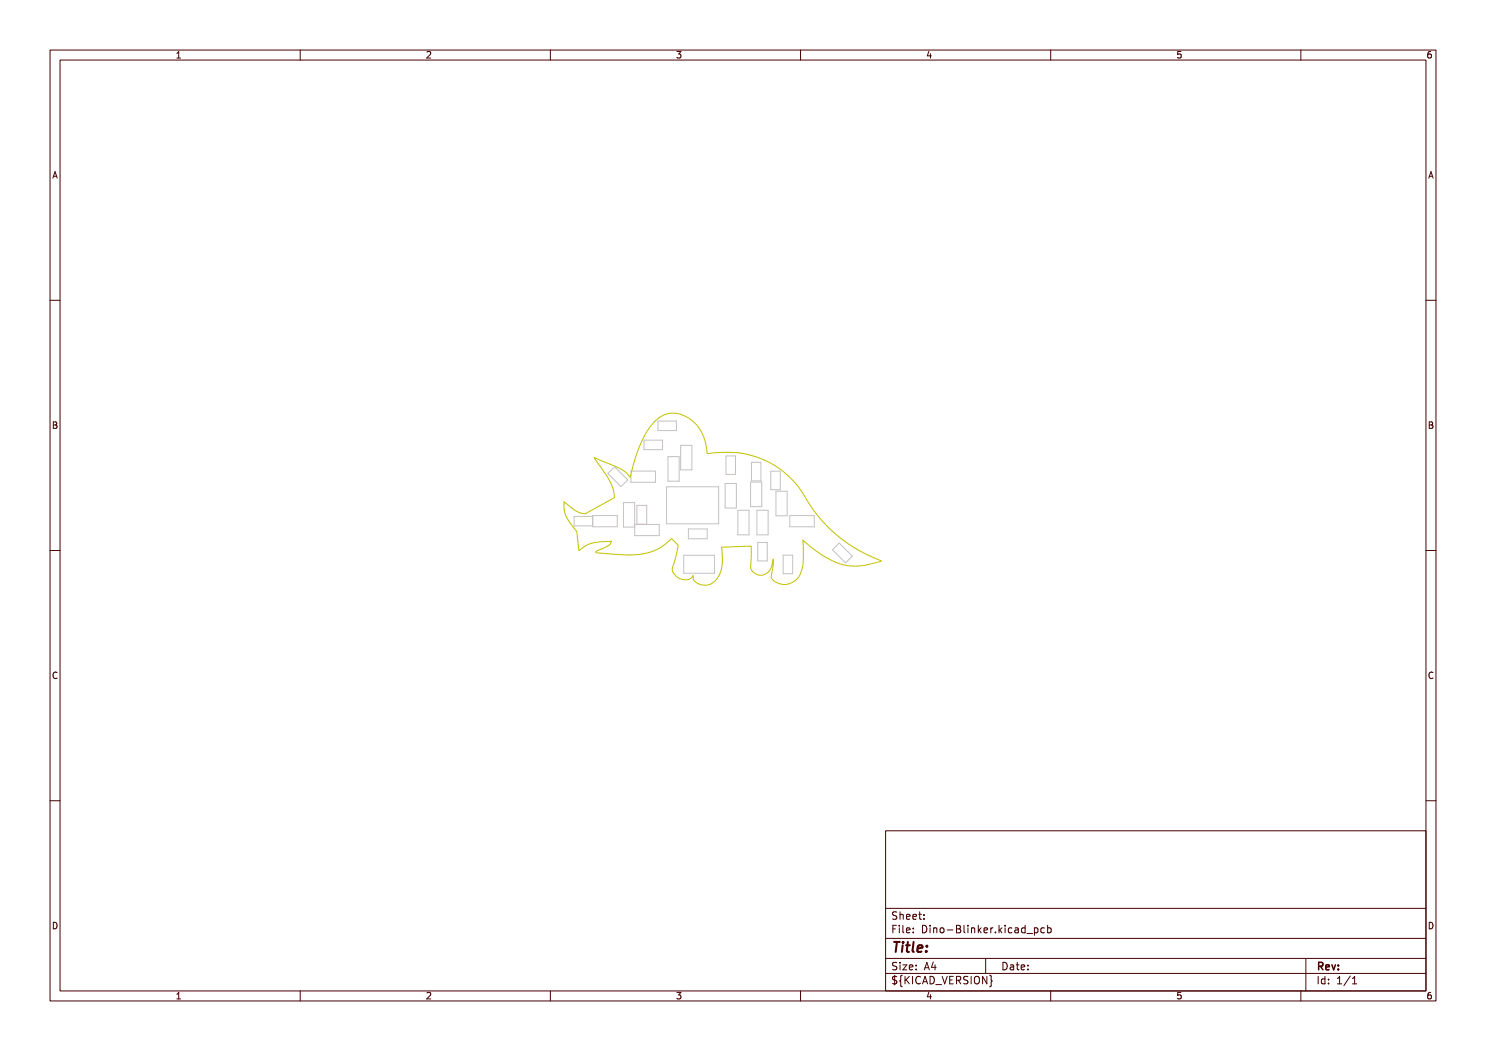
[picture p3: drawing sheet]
<svg xmlns="http://www.w3.org/2000/svg" width="297mm" height="210mm" viewBox="0 0 297 210" stroke-linecap="round" stroke-linejoin="round" font-family="sans-serif">
<g fill="none" stroke="#c2c2c2" stroke-width=".2">
<path d="M121.5 94.6l1.3-1.3 2.6 2.6-1.3 1.3zM126.1 94.1h4.9v2.3h-4.9zM128.7 88h3.7v1.8h-3.7zM131.5 84.1h3.7v1.9h-3.7zM133.2 97.3h10.4v7.4h-10.4zM133.5 91.2h2.2v4.9h-2.2zM136 89h2.3v4.9h-2.3zM144.9 96.6h2.3v4.9h-2.3zM145.1 91.1h1.9v3.7h-1.9zM150 96.3h2.2v4.9h-2.2zM150.2 92.4h1.9v3.7h-1.9zM154 94.2h1.9v3.7h-1.9z"/>
<path d="M155.1 98.2h2.2v4.9h-2.2zM114.7 103.2h3.7v1.9h-3.7zM118.5 103h4.9v2.3h-4.9zM126.9 104.8h4.9v2.2h-4.9l-.1-6.6h-2.2v4.9h2.2M127.3 101h2v3.8h-2zM136.7 111h6.1v3.5h-6.1zM137.6 105.7h3.7v2h-3.7zM147.5 102h2.2v4.9h-2.2zM151.3 102h2.2v4.9h-2.2zM151.5 108.4h1.8v3.7h-1.8zM156.5 110.9h1.9v3.7h-1.9zM157.9 103h4.9v2.3h-4.9z"/>
<path d="M167.7 108.5l2.6 2.6-1.3 1.4-2.6-2.6z"/>
</g>
<path d="M118.8 91.4l4.1 1.7a6.2 6.2 0 0 1 3 2.2l.1-.2a30.3 30.3 0 0 1 4-9.9 5.3 5.3 0 0 1 4.6-2.7 7.4 7.4 0 0 1 6.6 6.9l.1 1.1 .2 .1a18.5 18.5 0 0 1 18.4 7.1 31.2 31.2 0 0 0 10.9 11.8l2.2 1.2 3.2 1.4-2.6 .7a10.9 10.9 0 0 1-9.5-2l-3.6-2.9 .1 2.9a7.9 7.9 0 0 1-1 4.5 3.3 3.3 0 0 1-5.5 0l.1-.5a6.9 6.9 0 0 0 .3-3l-.2 1a2.18 2.18 0 0 1-1.9 2.1 2.18 2.18 0 0 1-2.4-1.5l.2-4.3-5.9 .2-.1 .2a7.9 7.9 0 0 1-1.1 6.4l-.3 .3a2.69 2.69 0 0 1-4.2-.6l-.1-.6-.3 .5-.5 .3h-1.3a2.15 2.15 0 0 1-1.9-2.6l.5-1.8 .6-2.4-1.4-1.4-.6 .6a11.2 11.2 0 0 1-8.7 2.7l-5.8-.5v-.2l.5-.3a4.7 4.7 0 0 0 2.3-1.2l.3-.5a10.9 10.9 0 0 0-5.3 .9l-1.2 .9-.4-3.8-1-1.2a6.1 6.1 0 0 1-1.6-4.7l.3 .2a6.9 6.9 0 0 0 4 2.2l5.8-3.3v-.5a10.7 10.7 0 0 0-2.6-5.4z" fill="none" stroke="#c2c200" stroke-width=".2"/>
<g fill="none" stroke="#480000" stroke-width=".2">
<path d="M10 10h277v190h-277zM12 12h273v186h-273zM35.3 11.6h.8M35.3 10.7l.4-.4v1.3M60 10v2M85.3 10.4l.5-.1 .3 .4-.8 .9h.8M110 10v2M135.3 10.3h.8l-.4 .5 .3 .1v.6l-.2 .1-.5-.1M160 10v2M185.7 10.2l-.4 1h.9M186 10.7v.9M210 10v2"/>
<path d="M236 10.3h-.6l-.1 .6 .2-.1 .5 .1 .1 .1-.1 .5-.2 .1-.5-.1M260 10v2M286 10.3l-.4 .1-.2 .2-.1 .7 .3 .3 .4-.1 .1-.5-.1-.1-.4-.1-.3 .2M10.6 35.6l.4-1.3 .4 1.3M10.7 35.2h.6M285.6 35.6l.4-1.3 .4 1.3M285.7 35.2h.6M10 60h2M285 60h2M10.7 84.3h.4l.2 .2-.2 .4 .2 .1 .1 .3-.2 .3h-.5zM10.7 84.9h.4M285.7 84.3h.4l.2 .2-.2 .4 .2 .1 .1 .3-.2 .3h-.5z"/>
<path d="M285.7 84.9h.4M10 110h2M285 110h2M11.4 134.4a.62 .62 0 0 0-.9 .5 .62 .62 0 0 0 .7 .7l.2-.1M286.4 134.4a.62 .62 0 0 0-.9 .5 .62 .62 0 0 0 .7 .7l.2-.1M10 160h2M285 160h2M177 166h108v32h-108zM10.7 184.3a.66 .66 0 0 1 .7 .6 .66 .66 0 0 1-.7 .7zM35.3 198.7l.4-.4v1.3M35.3 199.6h.8M60 198v2"/>
<path d="M85.3 198.4l.5-.1 .3 .4-.8 .9h.8M110 198v2M135.3 198.3h.8l-.4 .5 .3 .1v.6l-.2 .1-.5-.1M160 198v2M177 194.5h108M177 191.5h108M177 187.5h108M177 181.5h108M178.5 185.6h.5M178.8 194.9v1.9M179.2 184.9h-.7v1.5M179.2 192.4l-.5-.1-.2 .1v.5l.6 .3 .1 .3-.2 .3-.6-.1"/>
<path d="M179.2 195.2l-.5-.1-.2 .1v.5l.6 .3 .1 .3-.2 .3-.6-.1M179.2 182.3l-.5-.1-.2 .1v.5l.6 .3 .1 .3-.2 .3-.6-.1M179.7 184.9v.1M179.7 185.4v1M179.9 182.2v1.5M179.9 192.3v.1M179.9 192.8v1M179.9 182.8l.2-.1 .4 .1v.9M180.3 194.9l-.3 .2v.7l-.2 .2 .2 .2v.8l.3 .2M180.5 192.8h.7l-.7 1h.7M180.5 184.9v1.3l.2 .2M180.9 195.1v1.5"/>
<path d="M181.1 195.7l.6 .9M181.2 185.9l.7-.2-.1-.2-.4-.1-.2 .2v.7h.6M181.2 183.2l.7-.1-.1-.3-.4-.1-.2 .2v.7h.6M181.7 193.3l.8-.1-.1-.3-.4-.1-.3 .2 .1 .7h.6M181.7 195.1l-.8 .9M182.4 195.1v1.5M182.5 183.2l.7-.1-.1-.3-.4-.1-.2 .2v.7h.6M182.5 186.3v.1M182.5 185.5v.1M183.1 193.7v.1M183.1 192.9v.1M183.6 182.7h.6"/>
<path d="M183.8 182.2v1.3l.4 .2M184 195.2a.71 .71 0 0 0-1 .5 .71 .71 0 0 0 .7 .9l.3-.1M184.4 196.6l.5-1.5 .5 1.5M184.4 184.9a.76 .76 0 0 1 .9 .7 .76 .76 0 0 1-.9 .8zM184.5 196.2h.7M184.7 183.6v.1M184.7 182.8v.1M184.7 193.8l.5-1.5 .5 1.5M184.9 193.4h.7M185.7 198.2l-.4 1h.9M185.9 195.1a.76 .76 0 0 1 .9 .7 .76 .76 0 0 1-.9 .8zM185.9 184.9v.1"/>
<path d="M185.9 185.4v1M186 198.7v.9M186.5 192.2l-.3 1.1h.9M186.6 185.5l.2-.1 .4 .1v.9M186.6 185.4v1M186.9 192.8v1M187 196.7h1.2M188 185.5l.4-.1 .3 .3v.4l-.3 .3-.4-.1-.1-.2zM188.3 195.1l.5 1.5 .5-1.5M189.3 185.8h1.2M189.8 195.8h.5M190.5 195.1h-.7v1.5h.7"/>
<path d="M191.2 195.9l.7-.1 .1-.2v-.4l-.3-.1h-.5v1.5M191.2 184.9l.7 .1 .1 .3-.3 .3a.4 .4 0 0 1 .3 .4 .4 .4 0 0 1-.3 .4h-.5zM191.2 185.6h.5M191.5 195.9l.5 .7M192.7 184.9v1.3l.2 .2M193.5 195.2l-.6-.1-.2 .1v.5l.6 .3 .2 .3-.3 .3-.6-.1M193.5 184.9v.1M193.5 185.4v1M194.1 195.1v1.5M194.2 185.5l.2-.1 .3 .1 .1 .9M194.2 185.4v1M194.8 195.3a.5 .5 0 0 1 .6-.2 .5 .5 0 0 1 .3 .5v.5a.5 .5 0 0 1-.5 .5 .5 .5 0 0 1-.5-.5z"/>
<path d="M195.5 184.9v1.5M195.7 185.8l.4 .6M196.1 185.4l-.6 .6M196.7 185.9l.7-.2-.1-.2-.4-.1-.2 .2v.7h.6M197 191.5v3M197.2 195.1v1.5l-.8-1.5v1.5M197.8 194.9l.3 .2v.7l.2 .2-.2 .2v.8l-.3 .2M198 185.4v1M198.5 185.4l-.5 .3M199 186.3v.1M199.7 184.9v1.5M199.8 185.8l.4 .6"/>
<path d="M200.2 185.4l-.5 .6M200.5 192.3a.76 .76 0 0 1 .8 .7 .76 .76 0 0 1-.8 .8zM200.9 184.9v.1M200.9 185.4v1M202 192.9h.5l.1 .9M202.2 185.5l-.4-.1-.3 .3 .2 .6h.5M202.6 193.2h-.5l-.2 .2 .2 .4 .5-.1M202.9 185.5h.6v.9M203.1 192.8h.6M203.3 192.3v1.3l.4 .2M203.5 185.7l-.5 .1-.2 .2 .2 .4 .5-.1M204.1 193.3l.7-.1-.1-.3-.4-.1-.2 .2 .1 .7h.5"/>
<path d="M204.9 185.5l-.4-.1-.3 .3 .1 .6h.6M204.9 184.9v1.5M205.2 186.5h1.2M205.5 193.7v.1M205.5 192.9v.1M206.7 185.5l.5-.1 .3 .3-.2 .6h-.6M206.7 185.4v1.5M208.7 185.5l-.4-.1-.3 .3 .2 .6h.5M209.4 185.5l.4-.1 .3 .3-.1 .6h-.6M209.4 184.9v1.5M210 198v2M236 198.3h-.6l-.1 .6 .2-.1 .5 .1 .1 .1-.1 .5-.2 .1-.5-.1"/>
<path d="M260 198v2M261 191.5v6.5M263.5 195.1v1.5M264.8 195.7l-.4-.1-.3 .3 .1 .6h.6M264.8 195.1v1.5M265.5 196.5v.1M265.5 195.7v.1M267.3 196.6h.9M267.3 195.5l.4-.4v1.5M269.9 195l-1.3 2M270.3 196.6h.9M270.3 195.5l.4-.4v1.5"/>
<path d="M285.7 184.3a.66 .66 0 0 1 .7 .6 .66 .66 0 0 1-.7 .7zM286 198.3l-.4 .1-.2 .2-.1 .8 .3 .2 .4-.1 .1-.5-.1-.1-.4-.1-.3 .2"/>
</g>
<path d="M263.6 193.1l.7-.1 .1-.2-.1-.4-.2-.1h-.5v1.5M263.9 193.1l.5 .7M265 193.3l.7-.2-.1-.2-.4-.1-.2 .2 .1 .7h.5M266.2 192.8l.4 1 .3-1M267.5 193.6v.2M267.5 192.9v.1" fill="none" stroke="#480000" stroke-width=".3"/>
<path d="M178.7 188.2h1.1M179.3 188.2l-.3 2M180.4 188.9l-.1 1.3M180.5 188.2v.2M181.1 188.9h.7M181.5 188.2l-.3 1.7 .1 .2 .4 .1M182.6 188.2l-.2 1.7 .2 .3M183.4 189.5l1-.1-.1-.4h-.7l-.3 .9 .3 .3 .6-.1M185.1 190v.2M185.3 189l-.1 .2" fill="none" stroke="#480000" stroke-width=".4"/>
<text font-size="2.7" fill="#fff" x="178" y="190.3">Title:</text>
<g font-size="2" fill="#fff">
<text x="178" y="183.8">Sheet:</text>
<text x="178" y="186.5">File: Dino-Blinker.kicad_pcb</text>
<text x="178" y="193.9">Size: A4</text>
<text x="178" y="196.7">${KICAD_VERSION}</text>
<text x="200" y="193.9">Date:</text>
<text x="263" y="196.7">Id: 1/1</text>
<text x="263" y="193.9">Rev:</text>
</g>
<g font-size="1.7" fill="#fff">
<text x="35" y="11.6">1</text>
<text x="85" y="11.6">2</text>
<text x="135" y="11.6">3</text>
<text x="185" y="11.6">4</text>
<text x="235" y="11.6">5</text>
<text x="285" y="11.6">6</text>
<text x="10.5" y="35.6">A</text>
<text x="285.5" y="35.6">A</text>
<text x="10.5" y="85.6">B</text>
<text x="285.5" y="85.6">B</text>
<text x="10.5" y="135.7">C</text>
<text x="285.5" y="135.7">C</text>
<text x="10.5" y="185.6">D</text>
<text x="285.5" y="185.6">D</text>
<text x="35" y="199.7">1</text>
<text x="85" y="199.7">2</text>
<text x="135" y="199.7">3</text>
<text x="185" y="199.7">4</text>
<text x="235" y="199.7">5</text>
<text x="285" y="199.7">6</text>
</g>
</svg>
